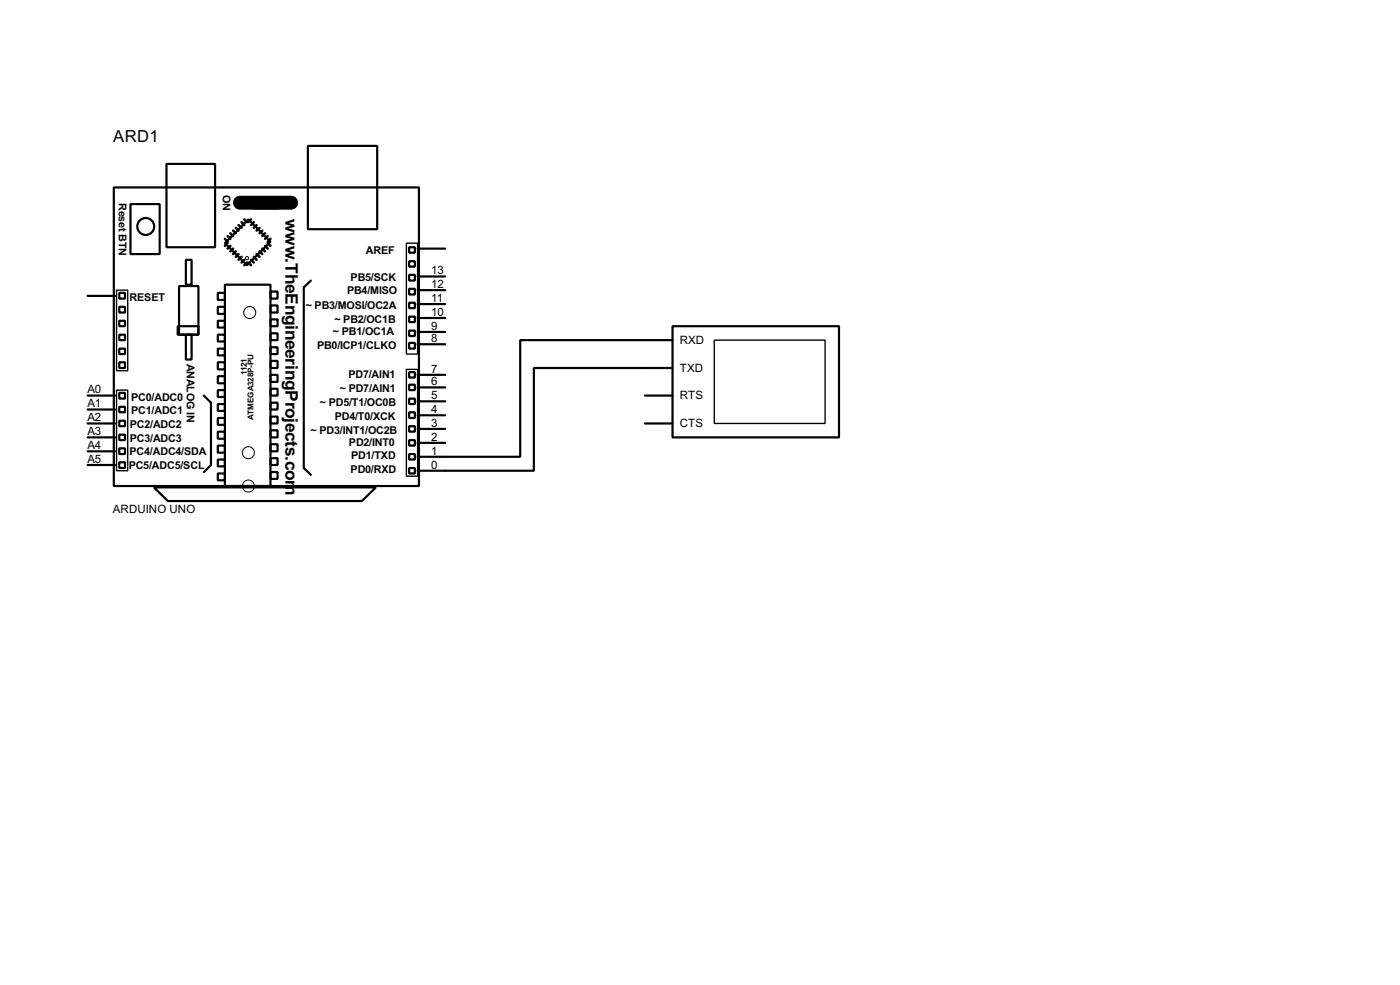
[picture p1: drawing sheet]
<svg xmlns="http://www.w3.org/2000/svg" width="256mm" height="180mm" viewBox="0 0 256 180" stroke-linecap="round" stroke-linejoin="round" font-family="sans-serif">
<g fill="none" stroke="#000" stroke-width=".4">
<path d="M20.9 34.3h55.9v54.7h-55.9zM23.9 37.4h5.4v9.1h-5.4zM30.5 30h8.9v15.3h-8.9zM46.5 36.1h4.6v2.1h-4.6zM56.4 26.7h12.7v15.3h-12.7zM16.1 54.2h5M21.9 56.2h1v1h-1zM21.9 58.7h1v1h-1zM21.9 53.6h1v1.1h-1zM32.6 59.7h3.8v1.6h-3.8zM32.8 52.4h3.6v8.9h-3.6zM34.1 47.6h1v4.5h-1z"/>
<path d="M39.9 53.6h1.3v1.3h-1.3zM39.9 56.2h1.3v1.3h-1.3zM39.9 58.7h1.3v1.3h-1.3zM41.2 52.1h8.4v36.9h-8.4zM45.5 40.2l4.1 4.1-4.3 4.3-4.1-4.1zM49.6 53.4h1.3v1.3h-1.3zM49.6 55.9h1.3v1.3h-1.3zM49.6 58.5h1.3v1.2h-1.3zM57 51.4l-1.3 1.2v33.1l1.3 1.2M75 45.3h1v1h-1zM75 50.3h1v1.1h-1zM75 52.9h1v1h-1z"/>
<path d="M75 55.4h1v1h-1zM75 58h1v1h-1zM75 47.8h1v1h-1zM76.5 58.2h5.1M76.5 55.7h5.1M76.5 53.1h5.1M76.5 50.6h5.1M76.5 45.5h5.1M123.2 59.7h30.5v20.4h-30.5zM16.1 77.5h5M16.1 75h5M16.1 72.4h5"/>
<path d="M21.9 61.3h1v1h-1zM21.9 66.3h1v1.1h-1zM21.9 63.8h1v1h-1zM21.9 71.9h1v1.1h-1zM21.9 74.5h1v1h-1zM21.9 77h1v1h-1zM21.9 79.6h1v1h-1zM34.1 61.3h1v4.5h-1zM37.4 72.4l1.3 1.3v11.4l-1.3 1.3M39.9 61.3h1.3v1.2h-1.3zM39.9 63.8h1.3v1.3h-1.3zM39.9 66.3h1.3v1.3h-1.3z"/>
<path d="M39.9 68.9h1.3v1.3h-1.3zM39.9 71.4h1.3v1.3h-1.3zM39.9 74h1.3v1.2h-1.3zM39.9 76.5h1.3v1.3h-1.3zM39.9 79h1.3v1.3h-1.3zM49.6 61h1.3v1.3h-1.3zM49.6 63.6h1.3v1.2h-1.3zM49.6 66.1h1.3v1.3h-1.3zM49.6 68.6h1.3v1.3h-1.3zM49.6 71.2h1.3v1.2h-1.3zM49.6 73.7h1.3v1.3h-1.3zM49.6 76.3h1.3v1.2h-1.3z"/>
<path d="M49.6 78.8h1.3v1.3h-1.3zM75 60.5h1v1h-1zM75 62.8h1v1h-1zM75 68.1h1v1h-1zM75 70.4h1v1h-1zM75 73h1v1h-1zM75 75.5h1v1h-1zM75 78h1v1h-1zM76.5 78.5h5.1M76.5 76h5.1M76.5 73.5h5.1M76.5 70.9h5.1"/>
<path d="M76.5 68.6h5.1M76.5 63h5.1M76.5 60.8h5.1M118.2 77.5h5M118.2 72.4h5M123.2 62.3h-27.9v21.3h-18.8M123.2 67.4h-25.4v18.8h-21.3M16.1 85.1h5M16.1 82.6h5M16.1 80.1h5M21.9 82.1h1v1h-1zM21.9 84.6h1v1.1h-1z"/>
<path d="M28.2 89.2h40.7l-2.6 2.5h-35.5zM39.9 81.6h1.3v1.3h-1.3zM39.9 84.1h1.3v1.3h-1.3zM39.9 86.7h1.3v1.2h-1.3zM49.6 81.3h1.3v1.3h-1.3zM49.6 83.9h1.3v1.2h-1.3zM49.6 86.4h1.3v1.3h-1.3zM75 80.6h1v1h-1zM75 83.1h1v1h-1zM75 85.7h1v1h-1zM76.5 81.1h5.1"/>
<circle cx="26.7" cy="41.5" r="1.55"/>
</g>
<path d="M44 37.1h9.4" fill="none" stroke="#000" stroke-width="2.6"/>
<g fill="none" stroke="#000" stroke-width=".45">
<path d="M41.2 43.7l.5 .6M41.7 43.2l.5 .5M41.7 44.5l-.5 .5M42.2 42.7l.5 .5M42.2 45l-.5 .5M42.7 42.2l.5 .5M42.7 45.5l-.5 .5M43.2 41.7l.5 .5M43.2 46l-.5 .5M43.7 41.2l.6 .5M43.7 46.5l-.5 .5M44.3 40.7l.5 .5"/>
<path d="M44.3 47l-.6 .6M44.8 40.2l.5 .5M44.8 47.6l-.5 .5M45.3 48.1l-.5 .5M45.5 48.1l.5 .5M46 47.6l.5 .5M46 40.2l-.5 .5M46.5 47l.5 .6M46.5 40.7l-.5 .5M47 46.5l.6 .5M47 41.2l-.5 .5M47.6 46l.5 .5"/>
<path d="M47.6 41.7l-.6 .5M48.1 45.5l.5 .5M48.1 42.2l-.5 .5M48.6 45l.5 .5M48.6 42.7l-.5 .5M49.1 44.5l.5 .5M49.1 43.2l-.5 .5M49.6 43.7l-.5 .6"/>
</g>
<g fill="none" stroke="#000" stroke-width=".18">
<circle cx="45.2" cy="47.3" r=".3"/>
<circle cx="45.7" cy="57.2" r="1.1"/>
<circle cx="45.5" cy="82.9" r="1.1"/>
<circle cx="45.5" cy="89" r="1.1"/>
</g>
<path d="M21.4 53.1h2v14.8h-2zM74.5 44.5h2v20.3h-2zM21.4 71.4h2v14.8h-2zM74.5 67.6h2v19.6h-2zM130.9 62.3h20.3v15.2h-20.3z" fill="none" stroke="#000" stroke-width=".25"/>
<g font-size="3.6">
<text x="52.3" y="40" transform="rotate(90 52.3 40)">w</text>
<text x="52.3" y="47.3" transform="rotate(90 52.3 47.3)">.TheEngineeringProjects.com</text>
</g>
<text font-size="3.4" x="20.7" y="25.9">ARD1</text>
<g font-size="2.4">
<text x="79" y="52.7">12</text>
<text x="79" y="50.2">13</text>
<text x="79" y="57.8">10</text>
<text x="79" y="55.3">11</text>
<text x="79" y="62.6">8</text>
<text x="79" y="60.3">9</text>
<text x="124.5" y="63">RXD</text>
<text x="16" y="72">A0</text>
<text x="79" y="70.5">6</text>
<text x="79" y="68.2">7</text>
<text x="124.5" y="68.1">TXD</text>
<text x="16" y="77.1">A2</text>
<text x="16" y="74.6">A1</text>
<text x="79" y="75.6">4</text>
<text x="79" y="73">5</text>
<text x="124.5" y="73.1">RTS</text>
<text x="16" y="82.2">A4</text>
<text x="16" y="79.7">A3</text>
<text x="79" y="83.2">1</text>
<text x="79" y="80.7">2</text>
<text x="79" y="78.1">3</text>
<text x="124.5" y="78.2">CTS</text>
<text x="16" y="84.7">A5</text>
<text x="79" y="85.7">0</text>
<text x="20.7" y="93.8">ARDUINO UNO</text>
</g>
<g font-size="2.2">
<text x="40.8" y="35.7" transform="rotate(90 40.8 35.7)">ON</text>
<text x="21.7" y="37.2" transform="rotate(90 21.7 37.2)">Reset BTN</text>
<text x="67" y="46.4">AREF</text>
<text x="63.6" y="53.8">PB4/MISO</text>
<text x="64.2" y="51.5">PB5/SCK</text>
<text x="23.7" y="55">RESET</text>
<text x="56" y="56.6">~ PB3/MOSI/OC2A</text>
<text x="61.3" y="59.1">~ PB2/OC1B</text>
<text x="58.1" y="64">PB0/ICP1/CLKO</text>
<text x="61" y="61.4">~ PB1/OC1A</text>
<text x="34.2" y="66.5" transform="rotate(90 34.2 66.5)">ANALOG IN</text>
<text x="62.3" y="71.8">~ PD7/AIN1</text>
<text x="63.8" y="69.3">PD7/AIN1</text>
<text x="24" y="75.8">PC1/ADC1</text>
<text x="24" y="73.3">PC0/ADC0</text>
<text x="58.6" y="74.4">~ PD5/T1/OC0B</text>
<text x="61.3" y="76.9">PD4/T0/XCK</text>
<text x="23.7" y="83.3">PC4/ADC4/SDA</text>
<text x="23.8" y="81">PC3/ADC3</text>
<text x="23.8" y="78.4">PC2/ADC2</text>
<text x="56.9" y="79.4">~ PD3/INT1/OC2B</text>
<text x="63.9" y="81.7">PD2/INT0</text>
<text x="64.3" y="84">PD1/TXD</text>
<text x="23.6" y="85.7">PC5/ADC5/SCL</text>
<text x="64.2" y="86.6">PD0/RXD</text>
</g>
<g font-size="1.7">
<text x="45.2" y="68.7" transform="rotate(-90 45.2 68.7)">1121</text>
<text x="46.5" y="76.9" transform="rotate(-90 46.5 76.9)">ATMEGA328P-PU</text>
</g>
</svg>
